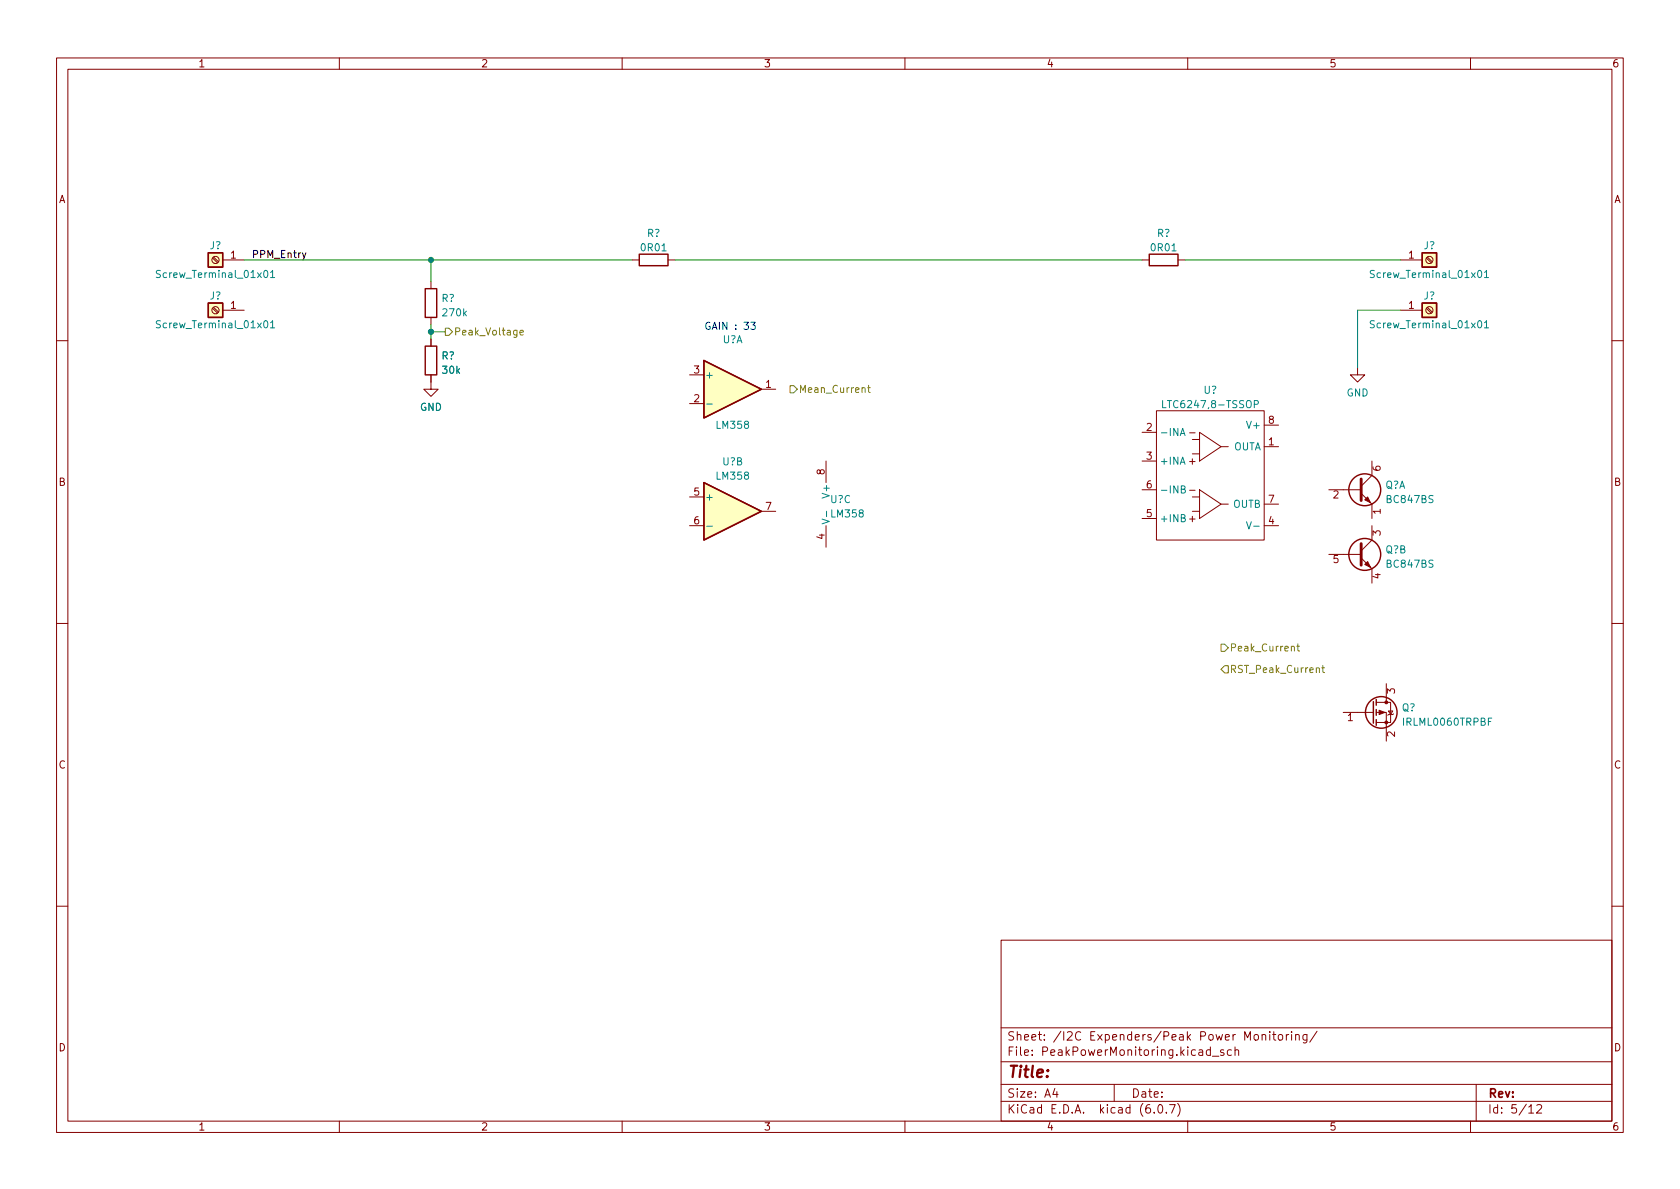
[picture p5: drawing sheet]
<svg xmlns="http://www.w3.org/2000/svg" width="297mm" height="210mm" viewBox="0 0 297 210" stroke-linecap="round" stroke-linejoin="round" font-family="sans-serif">
<g fill="none" stroke="#840000" stroke-width=".18">
<path d="M10 10.2h277v190.1h-277zM12 12.2h273v186.1h-273zM60 10.2v2M110 10.2v2M160 10.2v2M210 10.2v2M260 10.2v2M37.6 45.6l.9 .9M37.6 54.5l.9 .9M37.8 45.5l.8 .8M37.8 54.4l.8 .8M39.4 46h3.8"/>
<path d="M39.4 54.9h3.8M76.2 49.8v1.2M76.2 56.1v1.3M76.2 59.9v1.3M111.8 46h1.2M118.1 46h1.3M201.9 46h1.3M208.3 46h1.2M247.6 46h3.9M247.6 54.9h3.9M252.2 45.6l.9 .9M252.2 54.5l.9 .9"/>
<path d="M252.4 45.5l.8 .8M252.4 54.4l.8 .8M10 60.2h2M76.2 66.3v2.5h1.3l-1.3 1.3-1.3-1.3h1.3M121.9 71.4h2.6M121.9 66.3h2.6M134.6 68.8h2.6M201.9 76.4h2.6M204.5 72.6h19v22.9h-19zM210.8 77.7h1.3M212.1 76.4l3.8 2.6-3.8 2.5zM215.9 79h1.3"/>
<path d="M223.5 79h2.6M223.5 75.2h2.6M240 65v1.3h1.3l-1.3 1.3-1.2-1.3h1.2M285 60.2h2M121.9 87.9h2.6M121.9 93h2.6M134.6 90.4h2.6M146 81.5v3.8M146 93v3.8M201.9 86.6h2.6M201.9 81.5h2.6M201.9 91.7h2.6"/>
<path d="M210.8 87.9h1.3M210.8 90.4h1.3M210.8 80.3h1.3M212.1 86.6l3.8 2.5-3.8 2.6zM215.9 89.1h1.3M223.5 93h2.6M223.5 89.1h2.6M234.9 86.6h5.8M234.9 98h5.8M240.7 87.2l1.9 1.9v2.6M240.7 98.7l1.9 1.9v2.5M242.6 81.5v2.6l-1.9 1.9"/>
<path d="M242.6 93v2.5l-1.9 1.9M10 110.2h2M285 110.2h2M237.5 126h5.3M243.3 126h1.8v5.1M243.3 124.2h2.6v3.6h-2.6M245.1 120.9v3.3M245.5 125.7h.8l-.4 .7zM246.4 126.2l-.1 .2h-.8l-.1 .1M10 160.2h2M177 166.3h108v32h-108zM285 160.2h2"/>
<path d="M60 198.3v2M110 198.3v2M160 198.3v2M177 194.8h108M177 191.8h108M177 187.8h108M177 181.8h108M186.5 192.5l-.4 1h1M186.9 193v1M197 191.8v3M204.1 196.7v.1M204.9 195.4l.2-.1a.81 .81 0 0 1 .6 .7 .81 .81 0 0 1-.3 .8h-.2a.81 .81 0 0 1-.6-.6 .81 .81 0 0 1 .3-.8z"/>
<path d="M206.2 196.7v.1M206.8 195.3h1l-.7 1.5M208.2 195.1a1.72 1.72 0 0 1 0 2.3M210 198.3v2M214 185.7l-.4-.1-.3 .3v.4l.1 .3h.6M214 185.1v1.5M214.4 186.8h1.1M216.4 185.7l-.4-.1-.2 .2 .1 .3 .5 .1v.4h-.6M217.7 185.7l-.4-.1-.3 .3v.4l.1 .3h.6M218.4 185.8l.2-.2 .3 .1 .1 .9M218.4 185.1v1.5M223.1 183.1l.3-.2 .3 .1 .1 .9"/>
<path d="M223.1 182.9v1M224.5 182.4v.2M224.5 182.9v1M225 182.9h.6M225.2 182.4v1.3l.4 .2M226.1 183.1l.2-.2 .4 .2 .1 .5-.2 .3h-.3l-.2-.1zM227.4 182.9v1M227.9 182.9l-.3 .1-.2 .2M228.4 182.4v.2M228.4 182.9v1M229.1 183.1l.2-.2 .3 .1 .1 .9M229.1 182.9v1"/>
<path d="M231.1 182.9v1.2l-.3 .3h-.4M231.1 183l-.5-.1-.2 .3v.4l.1 .3h.6M232.9 182.4l-1.3 1.9M260 198.3v2M261 191.8v6.5M270.3 195.8l.4-.5v1.5M270.3 196.8h.9M271.7 195.5l.6-.2 .2 .2 .1 .3-.9 1h.9"/>
<circle cx="38.1" cy="54.9" r=".63"/>
<circle cx="38.1" cy="46" r=".63"/>
<circle cx="252.7" cy="54.9" r=".63"/>
<circle cx="252.7" cy="46" r=".63"/>
</g>
<g fill="none" stroke="#840000" stroke-width=".25">
<path d="M36.8 44.7h2.6v2.5h-2.6zM36.8 53.6h2.6v2.5h-2.6zM75.2 51h2v5.1h-2zM113 45h5.1v2h-5.1zM203.2 45h5.1v2h-5.1zM251.5 44.7h2.5v2.5h-2.5zM251.5 53.6h2.5v2.5h-2.5zM75.2 61.2h2v5.1h-2zM124.5 63.7l10.1 5.1-10.1 5.1zM124.5 85.3l10.1 5.1-10.1 5.1zM242.8 124.1v3.8M243.3 123.7v1"/>
<path d="M243.3 125.5v1M243.3 127.2v1.1"/>
<circle cx="241.3" cy="98" r="2.82"/>
<circle cx="241.3" cy="86.6" r="2.82"/>
<circle cx="244.2" cy="126" r="2.79"/>
</g>
<g fill="#ffffc2" stroke="#ffffc2" stroke-width=".18">
<path d="M251.5 44.7h2.5v2.5h-2.5z"/>
<path d="M124.5 85.3l10.1 5.1-10.1 5.1z"/>
<path d="M124.5 63.7l10.1 5.1-10.1 5.1z"/>
<path d="M251.5 53.6h2.5v2.5h-2.5z"/>
<path d="M36.8 44.7h2.6v2.5h-2.6z"/>
<path d="M36.8 53.6h2.6v2.5h-2.6z"/>
</g>
<g fill="none" stroke="#008484" stroke-width=".18">
<path d="M28.4 47.9l-.5-.1-.2 .1v.4l.5 .2 .2 .3-.3 .3-.5-.1M28.4 56.8l-.5-.1-.2 .1v.4l.5 .2 .2 .3-.3 .3-.5-.1M46.8 47.9l.1-.1a.68 .68 0 0 1 .5 .6 .68 .68 0 0 1-.5 .7 .84 .84 0 0 1-.1-1.2zM46.8 56.8l.1-.1a.68 .68 0 0 1 .5 .6 .68 .68 0 0 1-.5 .7 .84 .84 0 0 1-.1-1.2zM47.8 48.2l.4-.4v1.3M47.8 57.1l.4-.4v1.3M47.8 49.1h.8M47.8 58h.8M243 47.9l-.5-.1-.2 .1v.4l.6 .2 .1 .3-.2 .3-.5-.1M243 56.8l-.5-.1-.2 .1v.4l.6 .2 .1 .3-.2 .3-.5-.1M261.4 47.9l.2-.1a.68 .68 0 0 1 .4 .6 .68 .68 0 0 1-.4 .7l-.2-.1-.1-.4zM261.4 56.8l.2-.1a.68 .68 0 0 1 .4 .6 .68 .68 0 0 1-.4 .7l-.2-.1-.1-.4z"/>
<path d="M262.5 48.2l.3-.4v1.3M262.5 57.1l.3-.4v1.3M262.5 49.1h.7M262.5 58h.7M125 71.5h.9M205.6 70.8v1.3h.6M208.7 77l.4-1.2 .4 1.2M208.8 76.7h.6M221.8 71.5l.6-.1 .1-.1-.1-.3-.6-.2v1.3M125 93h.9M145.4 91.8l1.2 .4-1.2 .4M146.1 90.4v1"/>
<path d="M208.9 91.6l.5-.1 .1-.1v-.3l-.6-.1v1.3h.4l.2-.2 .1-.3-.3-.2M208.9 86.5h.5l.1-.2v-.3l-.6-.1v1.3h.4l.2-.1 .1-.3-.3-.3M220.4 92.3l.4 1.2 .4-1.2M221.7 93h.9"/>
</g>
<path d="M240.7 84.7v3.8M240.7 96.1v3.8" fill="none" stroke="#840000" stroke-width=".51"/>
<g fill="#840000" stroke="#840000" stroke-width=".18">
<path d="M241.3 88.4l.5-.5 .5 1z"/>
<path d="M243.8 125.6l1.1 .4-1.1 .4z"/>
<path d="M241.3 99.8l.5-.5 .5 1z"/>
<circle cx="245.1" cy="127.8" r=".25"/>
<circle cx="245.1" cy="124.2" r=".25"/>
</g>
<path d="M78.7 58h.7l.6 .7-.6 .6h-.7zM91.9 58.8l.7-.1-.1-.2-.4-.1-.2 .2 .1 .6h.5M139.7 68.2h.6l.7 .6-.7 .7h-.6zM153.4 68.6h.5M153.6 68.1v1.1l.3 .2M215.9 113.9h.6l.7 .6-.7 .7h-.6zM216.5 117.7h.7v1.3h-.7l-.6-.6zM228.3 114.4l.2-.1h.3l.1 .8M229.3 114.3h.5M229.5 113.9v1l.3 .2M233.7 118.1h.5M233.9 117.7v1.1l.3 .1" fill="none" stroke="#848400" stroke-width=".18"/>
<path d="M54.1 44.7l-.4 1.2-.2 .1" fill="none" stroke="#000" stroke-width=".18"/>
<path d="M132.8 57h.7l-.4 .5 .4 .1v.5l-.2 .2-.5-.2" fill="none" stroke="#0000c2" stroke-width=".18"/>
<path d="M43.2 46h68.6M76.2 46v3.8M76.2 57.4v2.5M76.2 58.7h2.5M119.4 46h82.5M209.5 46h38.1M247.6 54.9h-7.6v10.1" fill="none" stroke="#008400" stroke-width=".18"/>
<g fill="#008400" stroke="#008400" stroke-width=".18">
<circle cx="76.2" cy="58.7" r=".46"/>
<circle cx="76.2" cy="46" r=".46"/>
</g>
<text font-size="2.8" fill="#840000" x="178" y="190.6">Title:</text>
<g font-size="2.1" fill="#840000">
<text x="178" y="184">Sheet: /I2C Expenders/Peak Power Monitoring/</text>
<text x="178" y="186.7">File: PeakPowerMonitoring.kicad_sch</text>
<text x="178" y="196.9">KiCad E.D.A. kicad (6.0.7)</text>
<text x="178" y="194.1">Size: A4</text>
<text x="200" y="194.1">Date:</text>
<text x="263" y="194.1">Rev:</text>
<text x="263" y="196.9">Id: 5/12</text>
</g>
<g font-size="1.8" fill="#840000">
<text x="35" y="11.9">1</text>
<text x="85" y="11.9">2</text>
<text x="135" y="11.9">3</text>
<text x="185" y="11.9">4</text>
<text x="235" y="11.9">5</text>
<text x="285" y="11.9">6</text>
<text x="10.3" y="35.9">A</text>
<text x="285.3" y="35.9">A</text>
<text x="40.8" y="45.7">1</text>
<text x="249.1" y="45.7">1</text>
<text x="40.8" y="54.6">1</text>
<text x="249.1" y="54.6">1</text>
<text x="122.7" y="71.1">2</text>
<text x="122.7" y="66">3</text>
<text x="135.4" y="68.6">1</text>
<text x="202.7" y="76.2">2</text>
<text x="210.5" y="77.1">-</text>
<text x="224.3" y="74.9">8</text>
<text x="145.8" y="83.9" transform="rotate(-90 145.8 83.9)">8</text>
<text x="202.7" y="81.3">3</text>
<text x="210.3" y="82.2">+</text>
<text x="224.3" y="78.7">1</text>
<text x="244.1" y="83.3" transform="rotate(-90 244.1 83.3)">6</text>
<text x="10.3" y="85.9">B</text>
<text x="122.7" y="87.6">5</text>
<text x="202.7" y="86.4">6</text>
<text x="210.5" y="87.2">-</text>
<text x="224.3" y="88.9">7</text>
<text x="235.7" y="88.1">2</text>
<text x="285.3" y="85.9">B</text>
<text x="122.7" y="92.7">6</text>
<text x="135.4" y="90.2">7</text>
<text x="145.8" y="95.4" transform="rotate(-90 145.8 95.4)">4</text>
<text x="202.7" y="91.4">5</text>
<text x="210.3" y="92.3">+</text>
<text x="224.3" y="92.7">4</text>
<text x="244.1" y="94.7" transform="rotate(-90 244.1 94.7)">3</text>
<text x="244.1" y="90.9" transform="rotate(-90 244.1 90.9)">1</text>
<text x="235.7" y="99.6">5</text>
<text x="244.1" y="102.3" transform="rotate(-90 244.1 102.3)">4</text>
<text x="246.6" y="122.7" transform="rotate(-90 246.6 122.7)">3</text>
<text x="238.3" y="127.5">1</text>
<text x="246.6" y="130.3" transform="rotate(-90 246.6 130.3)">2</text>
<text x="10.3" y="135.9">C</text>
<text x="285.3" y="135.9">C</text>
<text x="10.3" y="185.9">D</text>
<text x="285.3" y="185.9">D</text>
<text x="35" y="199.9">1</text>
<text x="85" y="199.9">2</text>
<text x="135" y="199.9">3</text>
<text x="185" y="199.9">4</text>
<text x="235" y="199.9">5</text>
<text x="285" y="199.9">6</text>
</g>
<g font-size="1.8" fill="#008484">
<text x="114.4" y="41.9">R?</text>
<text x="204.6" y="41.9">R?</text>
<text x="37.1" y="44.1">J?</text>
<text x="113.5" y="44.4">0R01</text>
<text x="203.6" y="44.4">0R01</text>
<text x="251.7" y="44.1">J?</text>
<text x="28.4" y="49.1">Screw_Terminal_01x01</text>
<text x="37.1" y="53">J?</text>
<text x="78.1" y="53.4">R?</text>
<text x="243" y="49.1">Screw_Terminal_01x01</text>
<text x="251.7" y="53">J?</text>
<text x="28.4" y="58">Screw_Terminal_01x01</text>
<text x="78.4" y="55.9">270k</text>
<text x="243" y="58">Screw_Terminal_01x01</text>
<text x="78.1" y="63.5">R?</text>
<text x="127.7" y="60.7">U?A</text>
<text x="78.3" y="66.1">30k</text>
<text x="124.6" y="66.9">+</text>
<text x="212.8" y="69.6">U?</text>
<text x="238.1" y="70.1">GND</text>
<text x="74.2" y="72.6">GND</text>
<text x="126.8" y="75.8">LM358</text>
<text x="205" y="77.1">-INA</text>
<text x="206.3" y="72.2">LTC6247,8-TSSOP</text>
<text x="220.8" y="75.8">V+</text>
<text x="127.7" y="82.3">U?B</text>
<text x="205" y="82.2">+INA</text>
<text x="218" y="79.6">OUTA</text>
<text x="124.6" y="88.5">+</text>
<text x="126.8" y="84.8">LM358</text>
<text x="146.7" y="87.7" transform="rotate(-90 146.7 87.7)">V+</text>
<text x="146.8" y="88.9">U?C</text>
<text x="205" y="87.2">-INB</text>
<text x="218" y="89.8">OUTB</text>
<text x="244.8" y="86.4">Q?A</text>
<text x="245.3" y="88.9">BC847BS</text>
<text x="147.1" y="91.5">LM358</text>
<text x="205" y="92.3">+INB</text>
<text x="244.9" y="97.8">Q?B</text>
<text x="245.3" y="100.4">BC847BS</text>
<text x="247.8" y="125.8">Q?</text>
<text x="248.3" y="128.3">IRLML0060TRPBF</text>
</g>
<text font-size="1.8" x="44.4" y="45.6">PPM_Entry</text>
<g font-size="1.8" fill="#848400">
<text x="80.2" y="59.3">Peak_Voltage</text>
<text x="141.2" y="69.5">Mean_Current</text>
<text x="217.4" y="115.2">Peak_Current</text>
<text x="217.4" y="119">RST_Peak_Current</text>
</g>
<text font-size="1.8" fill="#0000c2" x="124.5" y="58.3">GAIN : 33</text>
</svg>
